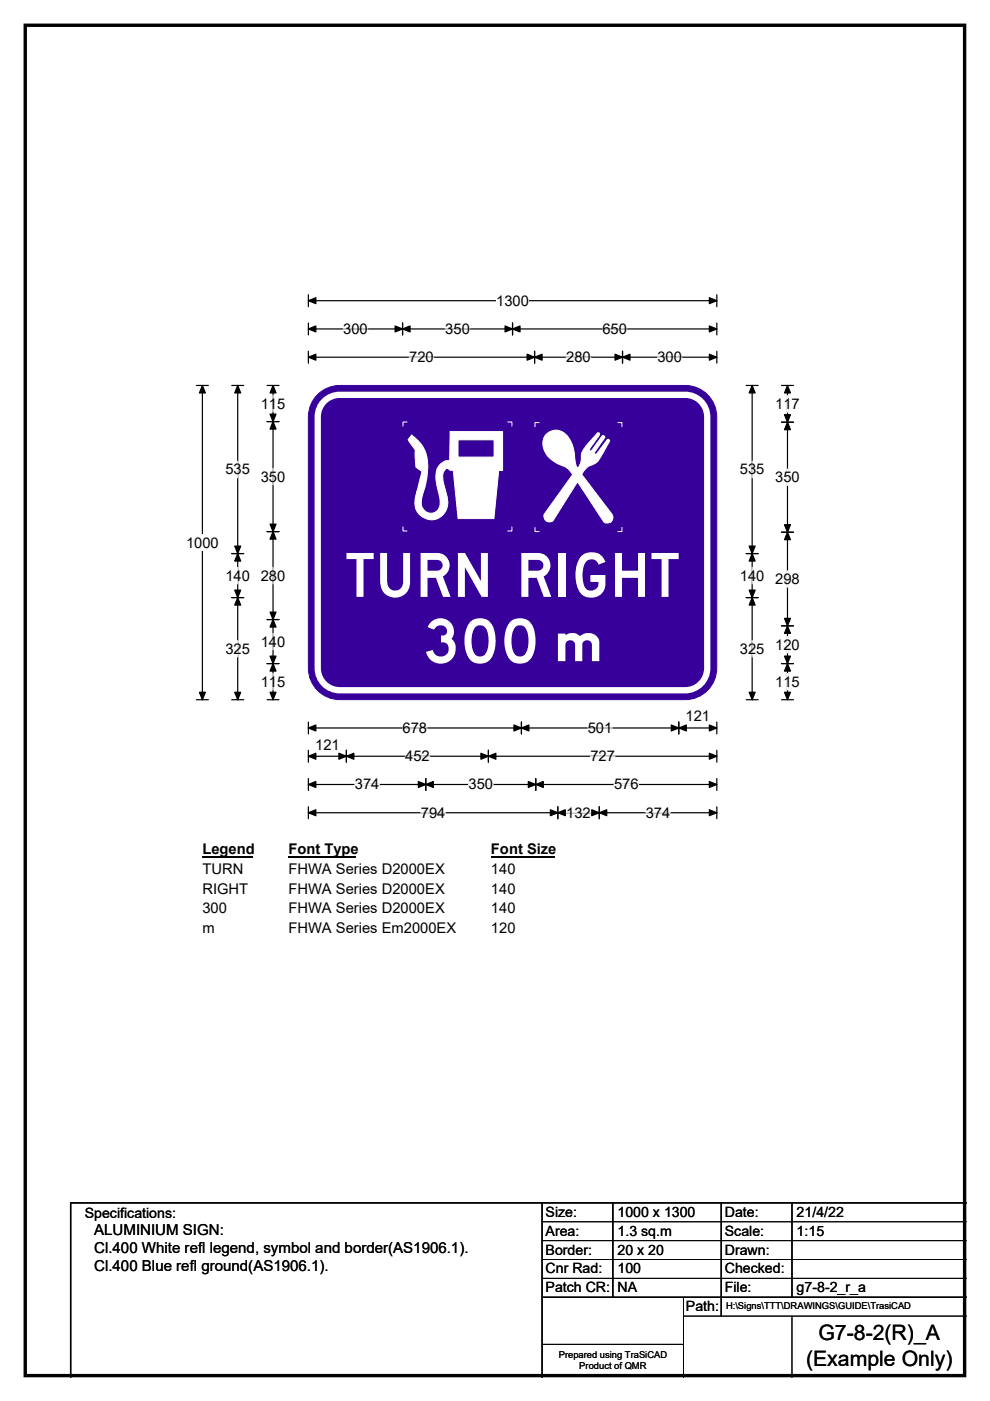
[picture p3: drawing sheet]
<svg xmlns="http://www.w3.org/2000/svg" width="210mm" height="297mm" viewBox="0 0 210 297" stroke-linecap="round" stroke-linejoin="round" font-family="sans-serif">
<path d="M5.4 5.4h199.2v286.3h-199.2z" fill="none" stroke="#000" stroke-width=".72"/>
<path d="M65.4 63.8h86.6M65.4 62.5v2.5M152 62.5v2.5" fill="none" stroke="#000" stroke-width=".25"/>
<path d="M65.4 63.8l1.6-.7v1.3zM150.5 63.1l1.5 .7-1.5 .6z" fill="#000" stroke="#000" stroke-width=".25"/>
<path d="M105.2 62h7v3.5h-7z" fill="#fff"/>
<g fill="none" stroke="#000" stroke-width=".25">
<path d="M65.4 69.7h86.6M65.4 68.5v2.5M65.4 74.5v2.5M65.4 75.7h86.6M85.4 68.5v2.5M108.7 68.5v2.5M113.4 74.5v2.5M132 74.5v2.5M152 68.5v2.5M152 74.5v2.5M41.7 81.7h2.5M42.9 81.7v66.7"/>
<path d="M41.7 148.4h2.5M65.4 153.1v2.5M65.4 159.1v2.5M65.4 154.3h86.6M73.5 159.1v2.5M103.6 159.1v2.5M110.6 153.1v2.5M144 153.1v2.5M152 153.1v2.5M152 159.1v2.5M65.4 165.1v2.5M65.4 171v2.6"/>
<path d="M65.4 160.3h86.6M65.4 166.3h86.6M65.4 172.3h86.6M90.3 165.1v2.5M113.6 165.1v2.5M118.3 171v2.6M127.1 171v2.6M152 171v2.6M152 165.1v2.5"/>
</g>
<g fill="#000" stroke="#000" stroke-width=".25">
<path d="M65.4 69.7l1.6-.6v1.3zM65.4 75.7l1.6-.6v1.3zM85.4 69.7l1.6-.6v1.3zM83.8 69.1l1.6 .6-1.6 .7zM107.1 69.1l1.6 .6-1.6 .7zM108.7 69.7l1.6-.6v1.3zM113.4 75.7l1.6-.6v1.3zM111.8 75.1l1.6 .6-1.6 .7zM130.5 75.1l1.5 .6-1.5 .7zM132 75.7l1.6-.6v1.3zM150.5 69.1l1.5 .6-1.5 .7zM150.5 75.1l1.5 .6-1.5 .7z"/>
<path d="M42.9 81.7l.7 1.6h-1.3zM42.3 146.8h1.3l-.7 1.6zM65.4 154.3l1.6-.6v1.3zM110.6 154.3l1.6-.6v1.3zM109 153.7l1.6 .6-1.6 .7zM142.4 153.7l1.6 .6-1.6 .7zM144 154.3l1.6-.6v1.3zM150.5 153.7l1.5 .6-1.5 .7zM65.4 160.3l1.6-.6v1.3zM65.4 166.3l1.6-.6v1.3zM65.4 172.3l1.6-.6v1.3zM73.5 160.3l1.6-.6v1.3z"/>
<path d="M71.9 159.7l1.6 .6-1.6 .7zM90.3 166.3l1.6-.6v1.3zM88.7 165.7l1.6 .6-1.6 .7zM102 159.7l1.6 .6-1.6 .7zM103.6 160.3l1.6-.6v1.3zM112.1 165.7l1.5 .6-1.5 .7zM113.6 166.3l1.6-.6v1.3zM118.3 172.3l1.6-.6v1.3zM116.7 171.7l1.6 .6-1.6 .7zM125.5 171.7l1.6 .6-1.6 .7zM127.1 172.3l1.6-.6v1.3zM150.5 159.7l1.5 .6-1.5 .7z"/>
<path d="M150.5 165.7l1.5 .6-1.5 .7zM150.5 171.7l1.5 .6-1.5 .7z"/>
</g>
<g fill="none" stroke="#fff" stroke-width=".25">
<path d="M72.8 69.7h5.2M86.8 75.7h5.2M94.4 69.7h5.3M120.1 75.7h5.2M127.8 69.7h5.2M139.4 75.7h5.3M85.4 154.3h5.2M124.7 154.3h5.2M75.3 166.3h5.2M85.9 160.3h5.2M89.3 172.3h5.2M99.4 166.3h5.2"/>
<path d="M120.1 172.3h5.2M125.2 160.3h5.2M130.2 166.3h5.2M137 172.3h5.2"/>
</g>
<path d="M39.5 113.3h6.9v3.5h-6.9z" fill="#fff"/>
<g fill="none" stroke="#000" stroke-width=".25">
<path d="M49.1 81.7h2.6M50.4 81.7v66.7M56.6 81.7h2.6M56.6 89.4h2.6M57.9 81.7v66.7M158.3 81.7h2.5M159.5 81.7v66.7M165.8 81.7h2.5M165.8 89.5h2.5M167 81.7v66.7M49.1 117.4h2.6M56.6 112.7h2.6"/>
<path d="M158.3 117.4h2.5M165.8 112.8h2.5M49.1 126.7h2.6M56.6 131.4h2.6M158.3 126.7h2.5M165.8 132.7h2.5M49.1 148.4h2.6M56.6 148.4h2.6M56.6 140.7h2.6M158.3 148.4h2.5M165.8 148.4h2.5M165.8 140.7h2.5"/>
</g>
<g fill="#000" stroke="#000" stroke-width=".25">
<path d="M50.4 81.7l.7 1.6h-1.3zM57.9 89.4l.6 1.6h-1.2zM57.9 81.7l.6 1.6h-1.2zM57.3 87.8h1.2l-.6 1.6zM159.5 81.7l.7 1.6h-1.3zM167 89.5l.7 1.6h-1.3zM167 81.7l.7 1.6h-1.3zM166.4 87.9h1.3l-.7 1.6zM50.4 117.4l.7 1.6h-1.3zM49.8 115.8h1.3l-.7 1.6zM57.3 111.1h1.2l-.6 1.6zM57.9 112.7l.6 1.6h-1.2z"/>
<path d="M159.5 117.4l.7 1.6h-1.3zM158.9 115.8h1.3l-.7 1.6zM166.4 111.3h1.3l-.7 1.5zM167 112.8l.7 1.6h-1.3zM49.8 125.1h1.3l-.7 1.6zM50.4 126.7l.7 1.6h-1.3zM57.3 129.8h1.2l-.6 1.6zM57.9 131.4l.6 1.5h-1.2zM158.9 125.1h1.3l-.7 1.6zM159.5 126.7l.7 1.6h-1.3zM166.4 131.1h1.3l-.7 1.6zM167 132.7l.7 1.6h-1.3z"/>
<path d="M49.8 146.8h1.3l-.7 1.6zM57.3 139.1h1.2l-.6 1.6zM57.9 140.7l.6 1.6h-1.2zM57.3 146.8h1.2l-.6 1.6zM158.9 146.8h1.3l-.7 1.6zM166.4 139.1h1.3l-.7 1.6zM167 140.7l.7 1.6h-1.3zM166.4 146.8h1.3l-.7 1.6z"/>
</g>
<g fill="none" stroke="#fff" stroke-width=".25">
<path d="M50.4 97.8v3.5M57.9 83.8v3.5M57.9 99.3v3.5M159.5 97.8v3.5M167 83.9v3.5M167 99.4v3.5M50.4 120.3v3.5M50.4 135.8v3.5M57.9 120.3v3.5M57.9 134.3v3.5M159.5 120.3v3.5M159.5 135.8v3.5"/>
<path d="M167 121v3.5M167 135v3.4M57.9 142.8v3.5M167 142.8v3.5"/>
</g>
<path d="M42.9 178.3h10.8v3.5h-10.8z" fill="#fff"/>
<path d="M42.9 181.6h10.8" fill="none" stroke="#000" stroke-width=".32"/>
<path d="M61.2 178.3h14.4v3.5h-14.4z" fill="#fff"/>
<path d="M61.2 181.6h14.4" fill="none" stroke="#000" stroke-width=".32"/>
<path d="M104.1 178.3h13.5v3.5h-13.5z" fill="#fff"/>
<path d="M104.1 181.6h13.5" fill="none" stroke="#000" stroke-width=".32"/>
<g fill="#fff">
<path d="M42.9 182.5h8.7v3.5h-8.7z"/>
<path d="M61.2 182.5h33v3.5h-33z"/>
<path d="M104.1 182.5h5.2v3.5h-5.2z"/>
<path d="M42.9 186.7h9.7v3.5h-9.7z"/>
<path d="M61.2 186.7h33v3.5h-33z"/>
<path d="M104.1 186.7h5.2v3.5h-5.2z"/>
<path d="M42.9 190.9h5.2v3.5h-5.2z"/>
<path d="M61.2 190.9h33v3.5h-33z"/>
<path d="M104.1 190.9h5.2v3.5h-5.2z"/>
<path d="M42.9 195.1h2.6v3.5h-2.6z"/>
<path d="M61.2 195.1h35.4v3.5h-35.4z"/>
<path d="M104.1 195.1h5.2v3.5h-5.2z"/>
</g>
<path d="M67 84a6.6 6.6 0 0 1 5.1-2.3h73.3a6.7 6.7 0 0 1 6.6 6.7v53.3a6.7 6.7 0 0 1-6.6 6.6h-73.3a6.7 6.7 0 0 1-6.7-6.6v-53.3a6.6 6.6 0 0 1 1.6-4.4z" fill-rule="evenodd" fill="#37009b" stroke="#37009b" stroke-width=".21"/>
<path d="M69 84.8a4.6 4.6 0 0 1 3.1-1.1h73.2a4.7 4.7 0 0 1 4.7 4.7v53.3a4.7 4.7 0 0 1-4.7 4.6h-73.2a4.7 4.7 0 0 1-4.7-4.6v-53.3a4.6 4.6 0 0 1 1.6-3.6z" fill="none" stroke="#fff" stroke-width="1.3"/>
<path d="M87.3 92.2a7.7 7.7 0 0 1 3.4 7.9l-.7 3.7a7.1 7.1 0 0 0-.6 3.3 2.02 2.02 0 0 0 2.4 1.7 2.02 2.02 0 0 0 1.5-2.6l-.8-4.1v-1.3a3 3 0 0 1 2.8-3.2l.2-6.1h11.1v8.3h-.8l-1 10.2h-7.6l-1.1-10.3h-.6l-.7-.4-.5 .4-.4 1 .1 1.1 .3 1.7a5.9 5.9 0 0 1 .1 5 3.5 3.5 0 0 1-4.4 1.3 3.5 3.5 0 0 1-1.9-4.2l1.4-5.6-1.3-.9-.1-3.7-1.5-2.2zM97.2 93.2v3.7h7.6v-3.7z" fill-rule="evenodd" fill="#fff"/>
<path d="M86.3 89.5h-.8v.8M87.3 92.2a7.7 7.7 0 0 1 3.4 7.9l-.7 3.7a7.1 7.1 0 0 0-.6 3.3 2.02 2.02 0 0 0 2.4 1.7 2.02 2.02 0 0 0 1.5-2.6l-.8-4.1v-1.3a3 3 0 0 1 2.8-3.2l.2-6.1h11.1v8.3h-.8l-1 10.2h-7.6l-1.1-10.3h-.6l-.7-.4-.5 .4-.4 1 .1 1.1 .3 1.7a5.9 5.9 0 0 1 .1 5 3.5 3.5 0 0 1-4.4 1.3 3.5 3.5 0 0 1-1.9-4.2l1.4-5.6-1.3-.9-.1-3.7-1.5-2.2zM97.2 93.2h7.6v3.7h-7.6zM107.7 89.5h.9v.8M85.5 111.7v.9h.8M108.6 111.7v.9h-.9" fill="none" stroke="#fff" stroke-width=".21"/>
<path d="M115.8 92.1a2.82 2.82 0 0 1 3.4-.6 5.6 5.6 0 0 1 2.4 3.6l.4 3.1 .3 .8 .3 .3 .6-1.2 .1-1.8 .4-.8 1.1-1.6 1.9-2.1h.2l.3 .4-2.2 3.1 .2 .3h.3l2.2-3.2h.4l.2 .4-2.2 3.1 .1 .4h.3l2.3-3.1h.3l.2 .3-1.7 3.1a3.3 3.3 0 0 1-1.7 1.8l-1.1 .5-.9 .8-.5 .9 6.4 8.5 .2 .9-.3 .6-.4 .2a1.08 1.08 0 0 1-1.3-.2l-5.5-8.5-5.2 8.3-1 .2-.6-.3-.3-.8 .1-.6 6-8.3-1.2-1.4-1.6-.7a7.5 7.5 0 0 1-2.8-2.1l-.4-.8a3.2 3.2 0 0 1 .3-3.5z" fill-rule="evenodd" fill="#fff"/>
<path d="M114.3 89.6h-.8v.9M115.8 92.1a2.82 2.82 0 0 1 3.4-.6 5.6 5.6 0 0 1 2.4 3.6l.4 3.1 .3 .8 .3 .3 .6-1.2 .1-1.8 .4-.8 1.1-1.6 1.9-2.1h.2l.3 .4-2.2 3.1 .2 .3h.3l2.2-3.2h.4l.2 .4-2.2 3.1 .1 .4h.3l2.3-3.1h.3l.2 .3-1.7 3.1a3.3 3.3 0 0 1-1.7 1.8l-1.1 .5-.9 .8-.5 .9 6.4 8.5 .2 .9-.3 .6-.4 .2a1.08 1.08 0 0 1-1.3-.2l-5.5-8.5-5.2 8.3-1 .2-.6-.3-.3-.8 .1-.6 6-8.3-1.2-1.4-1.6-.7a7.5 7.5 0 0 1-2.8-2.1l-.4-.8a3.2 3.2 0 0 1 .3-3.5zM131 89.6h.9v.9M113.5 111.8v.9h.8M131.9 111.8v.9h-.9" fill="none" stroke="#fff" stroke-width=".21"/>
<path d="M115 255v37M130 255v20M153 255v24M168 255v20M205 255h-190v37M115 275h90" fill="none" stroke="#000" stroke-width=".3"/>
<path d="M115 259h90M115 263h90M115 267h90M115 271h90M145 279h60M145 275v17M168 279v13M115 285h30" fill="none" stroke="#000" stroke-width=".21"/>
<g font-size="12.9" fill="#fff">
<text x="73.2" y="126.6">TURN RIGHT</text>
<text x="88.7" y="140.5">300</text>
</g>
<text font-size="11.1" fill="#fff" x="116.7" y="140.2">m</text>
<g font-size="4.5">
<text x="173.6" y="284.2">G7-8-2(R)_A</text>
<text x="171" y="289.6">(Example Only)</text>
</g>
<g font-size="3.2">
<text x="20" y="261.9">ALUMINIUM SIGN:</text>
<text x="20" y="265.7">Cl.400 White refl legend, symbol and border(AS1906.1).</text>
<text x="20" y="269.6">Cl.400 Blue refl ground(AS1906.1).</text>
</g>
<g font-size="3.1">
<text x="105.2" y="64.8">1300</text>
<text x="72.8" y="70.8">300</text>
<text x="94.4" y="70.8">350</text>
<text x="127.8" y="70.8">650</text>
<text x="86.8" y="76.8">720</text>
<text x="120.1" y="76.8">280</text>
<text x="139.4" y="76.8">300</text>
<text x="55.3" y="86.6">115</text>
<text x="164.4" y="86.7">117</text>
<text x="47.8" y="100.6">535</text>
<text x="156.9" y="100.6">535</text>
<text x="55.3" y="102.1">350</text>
<text x="164.4" y="102.2">350</text>
<text x="39.5" y="116.1">1000</text>
<text x="47.8" y="123.1">140</text>
<text x="55.3" y="123.1">280</text>
<text x="156.9" y="123.1">140</text>
<text x="164.4" y="123.8">298</text>
<text x="55.3" y="137.1">140</text>
<text x="164.4" y="137.8">120</text>
<text x="47.8" y="138.6">325</text>
<text x="156.9" y="138.6">325</text>
<text x="55.3" y="145.6">115</text>
<text x="164.4" y="145.6">115</text>
<text x="85.4" y="155.4">678</text>
<text x="124.7" y="155.4">501</text>
<text x="145.4" y="153">121</text>
<text x="66.8" y="158.9">121</text>
<text x="85.9" y="161.4">452</text>
<text x="125.2" y="161.4">727</text>
<text x="75.3" y="167.4">374</text>
<text x="99.4" y="167.4">350</text>
<text x="130.2" y="167.4">576</text>
<text x="89.3" y="173.4">794</text>
<text x="120.1" y="173.4">132</text>
<text x="137" y="173.4">374</text>
<text x="42.9" y="181.1">Legend</text>
<text x="42.9" y="185.3">TURN</text>
<text x="61.2" y="181.1">Font Type</text>
<text x="61.2" y="185.3">FHWA Series D2000EX</text>
<text x="104.1" y="181.1">Font Size</text>
<text x="104.1" y="185.3">140</text>
<text x="42.9" y="189.5">RIGHT</text>
<text x="61.2" y="189.5">FHWA Series D2000EX</text>
<text x="104.1" y="189.5">140</text>
<text x="42.9" y="193.7">300</text>
<text x="42.9" y="197.9">m</text>
<text x="61.2" y="193.7">FHWA Series D2000EX</text>
<text x="61.2" y="197.9">FHWA Series Em2000EX</text>
<text x="104.1" y="193.7">140</text>
<text x="104.1" y="197.9">120</text>
</g>
<g font-size="3">
<text x="115.7" y="258">Size:</text>
<text x="131" y="258">1000 x 1300</text>
<text x="153.7" y="258">Date:</text>
<text x="169" y="258">21/4/22</text>
<text x="18" y="258.2">Specifications:</text>
<text x="115.7" y="262">Area:</text>
<text x="131" y="262">1.3 sq.m</text>
<text x="153.7" y="262">Scale:</text>
<text x="169" y="262">1:15</text>
<text x="115.7" y="266">Border:</text>
<text x="115.7" y="270">Cnr Rad:</text>
<text x="131" y="266">20 x 20</text>
<text x="131" y="270">100</text>
<text x="153.7" y="266">Drawn:</text>
<text x="153.7" y="270">Checked:</text>
<text x="115.7" y="274">Patch CR:</text>
<text x="131" y="274">NA</text>
<text x="153.7" y="274">File:</text>
<text x="169" y="274">g7-8-2_r_a</text>
<text x="145.5" y="278">Path:</text>
</g>
<g font-size="2">
<text x="154" y="277.6">H:\Signs\TTT\DRAWINGS\GUIDE\TrasiCAD</text>
<text x="118.5" y="287.8">Prepared using TraSiCAD</text>
<text x="122.9" y="290.2">Product of QMR</text>
</g>
</svg>
